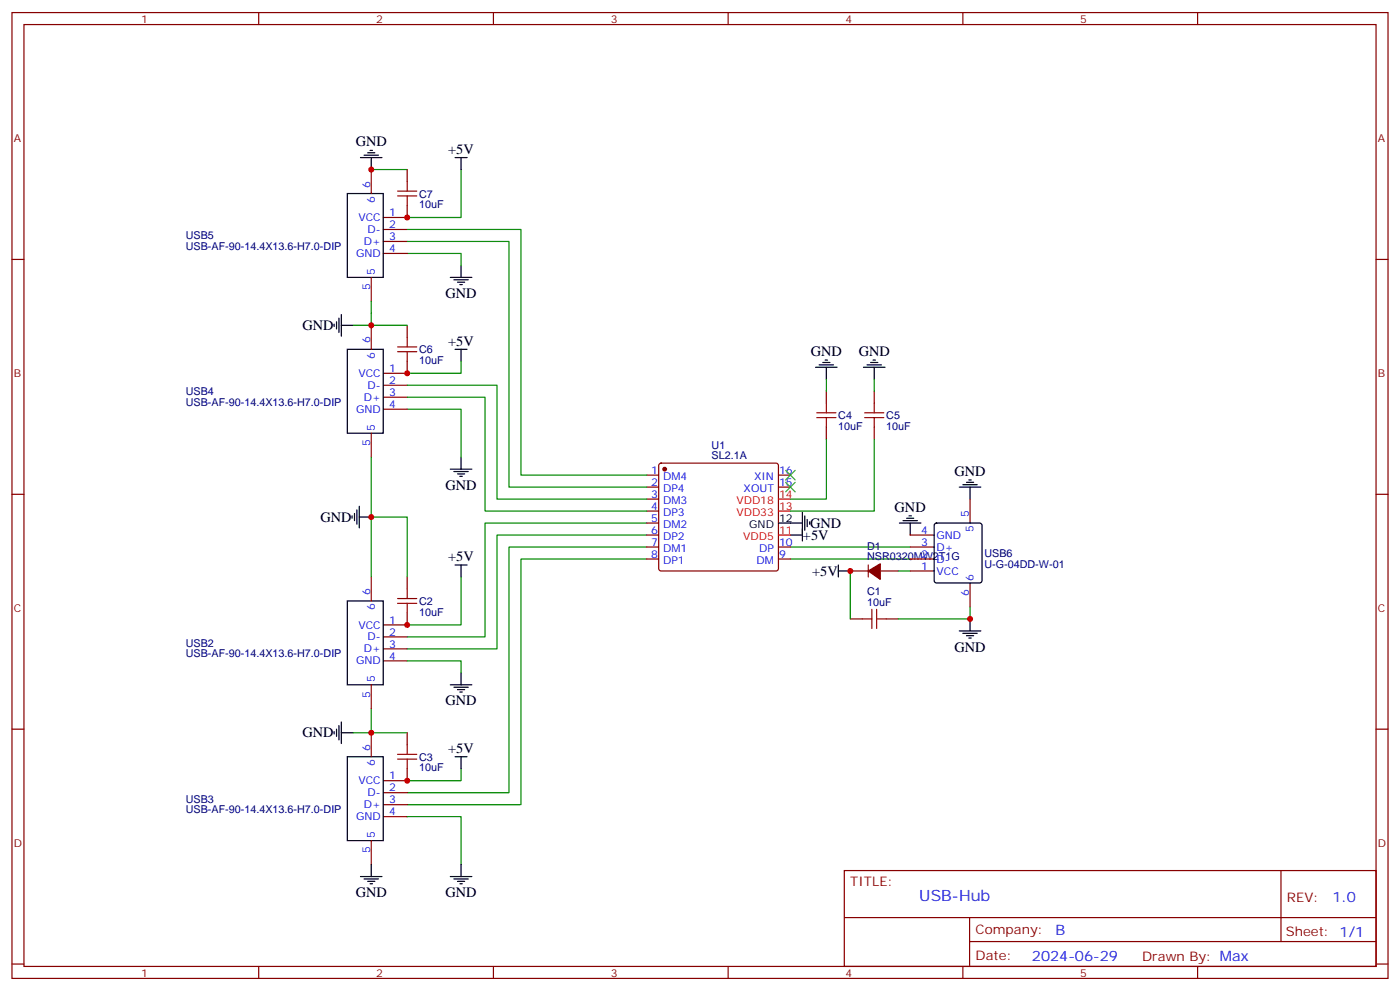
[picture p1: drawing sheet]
<svg xmlns="http://www.w3.org/2000/svg" width="412mm" height="292mm" viewBox="0 0 412 292" stroke-linecap="round" stroke-linejoin="round" font-family="sans-serif">
<g fill="none" stroke="#870000" stroke-width=".35">
<path d="M3.5 3.7h405.4v284.3h-405.4zM7.1 7.2h398.2v277.3h-398.2zM76.2 3.7v3.5M145.3 3.7v3.5M214.5 3.7v3.5M283.6 3.7v3.5M352.8 3.7v3.5M109.4 49.9v7.1M119.9 49.9v3.5M3.5 76.4h3.6M112.9 67.6h7M112.9 71.1h7"/>
<path d="M112.9 74.6h7M119.9 60.5v3.5h-7M405.3 76.4h3.6M109.4 81.7v7M109.4 95.8v7M119.9 95.8v3.5M112.9 113.4h7M112.9 116.9h7M119.9 106.4v3.5h-7M243.4 115.2v3.5M257.5 115.2v3.5M109.4 127.5v7.1"/>
<path d="M112.9 120.5h7M190.5 139.9h3.5M194.3 136.6l.4-.3h33.9l.5 .3 .2 .5v30.3l-.2 .5-.5 .2h-33.9l-.5-.2-.2-.5v-30.3zM229.3 139.9h3.5M243.4 125.8v3.5M257.5 125.8v3.5M3.5 145.5h3.6M190.5 143.4h3.5M190.5 146.9h3.5M190.5 150.5h3.5M190.5 154h3.5M190.5 157.5h3.5"/>
<path d="M229.3 143.4h3.5M268.1 157.5h7.1M285.8 146.9v7.1M405.3 145.5h3.6M109.4 169.9v7M119.9 169.9v3.5M190.5 161h3.5M190.5 164.6h3.5M229.3 161h3.5M229.3 164.6h3.5M250.5 168.1h5.3M255.8 166.3v3.6"/>
<path d="M259.3 168.1h5.3M268.1 168.1h7.1M268.1 161h7.1M268.1 164.6h7.1M285.8 171.6v7.1M112.9 187.5h7M112.9 191h7M112.9 194.6h7M119.9 180.4v3.6h-7M250.5 182.2h3.5M261.1 182.2h3.5M3.5 214.7h3.6"/>
<path d="M109.4 201.6v7.1M109.4 215.7v7.1M119.9 215.7v3.6M405.3 214.7h3.6M112.9 233.4h7M112.9 236.9h7M119.9 226.3v3.5h-7M109.4 247.5v7M112.9 240.4h7M248.7 256.3h156.6v28.2h-156.6zM377.3 256.3v20.9M248.7 270.1h156.5"/>
<path d="M285.6 277.2h119.6M285.6 270.1v14.2M3.5 283.8h3.6M76.2 284.5v3.5M145.3 284.5v3.5M214.5 284.5v3.5M283.6 284.5v3.5M352.8 284.5v3.5M405.3 283.8h3.6"/>
</g>
<g fill="none" stroke="#008700" stroke-width=".35">
<path d="M109.4 49.9h10.5M135.8 49.9v14.1h-15.9M119.9 74.6h15.9v3.5M119.9 71.1h30v72.3h40.6M119.9 67.6h33.6v72.3h37M104.1 95.8h5.3M109.4 88.7v7.1h10.5M119.9 116.9h23v33.6h47.6M119.9 113.4h26.5v33.5h44.1M135.8 106.4v3.5h-15.9M243.4 111.7v3.5M257.5 111.7v3.5"/>
<path d="M109.4 134.6v35.3M119.9 120.5h15.9v14.1M243.4 129.3v17.6h-10.6M257.5 129.3v21.2h-24.7M109.4 152.2h10.5v17.7M190.5 157.5h-44.1v33.5h-26.5M190.5 154h-47.6v33.5h-23M135.8 169.9v14.1h-15.9M190.5 161h-40.6v72.4h-30M190.5 164.6h-37v72.3h-33.6M232.8 164.6h35.3M232.8 161h35.3"/>
<path d="M250.5 168.1v14.1M264.6 168.1h3.5M285.8 178.7v3.5h-21.2M119.9 194.6h15.9v3.5M104.1 215.7h15.8M109.4 208.7v7M135.8 226.3v3.5h-15.9M119.9 240.4h15.9v14.1"/>
</g>
<g fill="none" stroke="#000" stroke-width=".35">
<path d="M102.3 57h10.6v24.7h-10.6zM106.2 46.4h6.3M107.2 45.7h4.3M108.3 45h2.1M109 44.3h.7M109.4 46.4v3.5M134.1 46.4h3.5M135.8 46.4v3.5M135.8 78.1v3.6M98.4 95.4v.7M99.1 94.7v2.1M99.8 93.7v4.2"/>
<path d="M100.5 92.6v6.4M100.5 95.8h3.6M132.6 81.7h6.4M133.7 82.4h4.2M134.8 83.1h2.1M135.5 83.8h.7M102.3 102.8h10.6v24.7h-10.6zM134.1 102.8h3.5M135.8 102.8v3.6M240.2 108.1h6.4M241.3 107.4h4.2M242.4 106.7h2.1"/>
<path d="M243.1 106h.7M243.4 108.1v3.6M254.4 108.1h6.3M255.4 107.4h4.2M256.5 106.7h2.1M257.2 106h.7M257.5 108.1v3.6M132.6 138.1h6.4M133.7 138.8h4.2M134.8 139.5h2.1M135.8 134.6v3.5M103.7 151.9v.7"/>
<path d="M104.4 151.2v2.1M105.1 150.1v4.2M105.8 152.2h3.6M105.8 149v6.4M135.5 140.2h.7M229.3 154h7.1M232.8 157.5h3.6M236.4 150.8v8.5M237.1 151.9v4.2M237.8 152.9v2.1M238.5 153.6v.7M264.9 154h6.4"/>
<path d="M266 153.3h4.2M267.1 152.6h2.1M267.8 151.9h.7M268.1 154v3.5M275.4 154.2l.5-.2h12.7l.5 .2 .2 .5v16.2l-.3 .5-.4 .2h-12.7l-.5-.2-.2-.5v-16.2zM282.6 143.4h6.3M283.6 142.7h4.3M284.7 142h2.1M285.4 141.3h.7M285.8 143.4v3.5M102.3 176.9h10.6v24.7h-10.6zM134.1 166.3h3.5"/>
<path d="M135.8 166.3v3.6M246.9 168.1h3.6M246.9 166.3v3.6M135.8 198.1v3.5M282.6 185.7h6.3M283.6 186.4h4.3M284.7 187.1h2.1M285.4 187.9h.7M285.8 182.2v3.5M98.4 215.4v.7M99.1 214.7v2.1M99.8 213.6v4.2"/>
<path d="M100.5 215.7h3.6M100.5 212.5v6.4M132.6 201.6h6.4M133.7 202.3h4.2M134.8 203h2.1M135.5 203.7h.7M102.3 222.8h10.6v24.7h-10.6zM134.1 222.8h3.5M135.8 222.8v3.5M106.2 258.1h6.3M107.2 258.8h4.3M108.3 259.5h2.1"/>
<path d="M109.4 254.5v3.6M132.6 258.1h6.4M133.7 258.8h4.2M134.8 259.5h2.1M135.8 254.5v3.6M109 260.2h.7M135.5 260.2h.7"/>
</g>
<g fill="#870000" stroke="#870000" stroke-width=".35">
<path d="M255.8 168.1l3.5-2.1v4.6z"/>
<circle cx="195.8" cy="138.1" r=".53"/>
</g>
<path d="M229.3 157.5h3.5M229.3 150.5h3.5M229.3 146.9h3.5" fill="none" stroke="#f00" stroke-width=".35"/>
<g fill="none" stroke="#a10000" stroke-width=".35">
<path d="M117.1 56.3h5.7M117.1 57.7h5.7M119.9 53.4v2.9M119.9 57.7v2.8M119.9 99.3v2.8M117.1 102.1h5.7M117.1 103.5h5.7M119.9 103.5v2.9M243.4 118.7v2.8M257.5 118.7v2.8M240.6 121.5h5.6M240.6 122.9h5.6"/>
<path d="M243.4 122.9v2.9M254.7 121.5h5.6M254.7 122.9h5.6M257.5 122.9v2.9M117.1 176.2h5.7M117.1 177.6h5.7M119.9 173.4v2.8M119.9 177.6v2.8M256.8 179.4v5.6M258.2 179.4v5.6M254 182.2h2.8M258.2 182.2h2.9"/>
<path d="M119.9 219.3v2.8M117.1 222.1h5.7M117.1 223.5h5.7M119.9 223.5v2.8"/>
</g>
<path d="M231.4 138.5l2.8 2.8M234.2 138.5l-2.8 2.8M231.4 142l2.8 2.8M234.2 142l-2.8 2.8" fill="none" stroke="#3c3" stroke-width=".35"/>
<g fill="#c00">
<circle cx="250.5" cy="168.1" r=".88"/>
<circle cx="119.9" cy="184" r=".88"/>
<circle cx="109.4" cy="215.7" r=".88"/>
<circle cx="119.9" cy="229.8" r=".88"/>
<circle cx="119.9" cy="109.9" r=".88"/>
<circle cx="119.9" cy="64" r=".88"/>
<circle cx="109.4" cy="49.9" r=".88"/>
<circle cx="109.4" cy="95.8" r=".88"/>
<circle cx="109.4" cy="152.2" r=".88"/>
<circle cx="285.8" cy="182.2" r=".88"/>
</g>
<text font-size="4.6" fill="#00f" x="270.8" y="265.3">USB-Hub</text>
<g font-size="4.2">
<text x="104.8" y="43.1">GND</text>
<text x="132" y="45.3">+5V</text>
<text x="131.2" y="87.7">GND</text>
<text x="89.1" y="97.2">GND</text>
<text x="132" y="101.8">+5V</text>
<text x="238.8" y="104.9">GND</text>
<text x="252.9" y="104.9">GND</text>
<text x="281.2" y="140.2">GND</text>
<text x="131.2" y="144.2">GND</text>
<text x="94.4" y="153.7">GND</text>
<text x="238.7" y="155.4">GND</text>
<text x="263.5" y="150.8">GND</text>
<text x="236.5" y="158.9">+5V</text>
<text x="132" y="165.3">+5V</text>
<text x="239.2" y="169.5">+5V</text>
<text x="281.2" y="191.8">GND</text>
<text x="131.2" y="207.7">GND</text>
<text x="89.1" y="217.1">GND</text>
<text x="132" y="221.7">+5V</text>
<text x="104.8" y="264.1">GND</text>
<text x="131.2" y="264.1">GND</text>
</g>
<g font-size="4.2" fill="#00f">
<text x="392.5" y="265.6">1.0</text>
<text x="310.9" y="275.1">B</text>
<text x="304" y="282.9">2024-06-29</text>
</g>
<g font-size="3.9" fill="#800">
<text x="250.5" y="260.9">TITLE:</text>
<text x="379.1" y="265.6">REV:</text>
<text x="287.4" y="275.1">Company:</text>
<text x="378.7" y="275.7">Sheet: 1/1</text>
<text x="287.4" y="282.8">Date:</text>
<text x="336.4" y="282.8">Drawn By: Max</text>
</g>
<g font-size="3.2" fill="#800">
<text x="41.6" y="6.7">1</text>
<text x="110.8" y="6.7">2</text>
<text x="179.9" y="6.7">3</text>
<text x="249.1" y="6.7">4</text>
<text x="318.2" y="6.7">5</text>
<text x="4.1" y="41.8">A</text>
<text x="405.9" y="41.8">A</text>
<text x="4.1" y="110.9">B</text>
<text x="405.9" y="110.9">B</text>
<text x="4.1" y="180.1">C</text>
<text x="405.9" y="180.1">C</text>
<text x="4.1" y="249.2">D</text>
<text x="405.9" y="249.2">D</text>
<text x="41.6" y="287.5">1</text>
<text x="110.8" y="287.5">2</text>
<text x="179.9" y="287.5">3</text>
<text x="249.1" y="287.5">4</text>
<text x="318.2" y="287.5">5</text>
</g>
<g font-size="3.2" fill="#00f">
<text x="109" y="55.2" transform="rotate(-90 109 55.2)">6</text>
<text x="110.4" y="59.7" transform="rotate(-90 110.4 59.7)">6</text>
<text x="105.6" y="65.1">VCC</text>
<text x="114.7" y="63.7">1</text>
<text x="108.3" y="68.6">D-</text>
<text x="114.7" y="67.2">2</text>
<text x="114.7" y="70.7">3</text>
<text x="104.9" y="75.7">GND</text>
<text x="107.1" y="72.1">D+</text>
<text x="114.7" y="74.3">4</text>
<text x="110.4" y="81" transform="rotate(-90 110.4 81)">5</text>
<text x="109" y="85.4" transform="rotate(-90 109 85.4)">5</text>
<text x="109" y="101.1" transform="rotate(-90 109 101.1)">6</text>
<text x="110.4" y="105.6" transform="rotate(-90 110.4 105.6)">6</text>
<text x="105.6" y="110.9">VCC</text>
<text x="114.7" y="109.5">1</text>
<text x="114.7" y="113.1">2</text>
<text x="107.1" y="118">D+</text>
<text x="108.3" y="114.5">D-</text>
<text x="114.7" y="116.6">3</text>
<text x="104.9" y="121.5">GND</text>
<text x="114.7" y="120.1">4</text>
<text x="109" y="131.3" transform="rotate(-90 109 131.3)">5</text>
<text x="110.4" y="126.8" transform="rotate(-90 110.4 126.8)">5</text>
<text x="191.8" y="139.5">1</text>
<text x="191.8" y="143.1">2</text>
<text x="195.3" y="141.3">DM4</text>
<text x="222.1" y="141.3">XIN</text>
<text x="229.5" y="143.1">15</text>
<text x="229.5" y="139.5">16</text>
<text x="191.8" y="146.6">3</text>
<text x="195.3" y="144.8">DP4</text>
<text x="195.3" y="148.3">DM3</text>
<text x="219.1" y="144.8">XOUT</text>
<text x="191.8" y="150.1">4</text>
<text x="191.8" y="153.6">5</text>
<text x="195.3" y="151.9">DP3</text>
<text x="195.3" y="155.4">DM2</text>
<text x="285.4" y="152.2" transform="rotate(-90 285.4 152.2)">5</text>
<text x="191.8" y="157.2">6</text>
<text x="191.8" y="160.7">7</text>
<text x="195.3" y="158.9">DP2</text>
<text x="229.5" y="160.7">10</text>
<text x="271.4" y="157.2">4</text>
<text x="271.4" y="160.7">3</text>
<text x="275.9" y="158.6">GND</text>
<text x="286.8" y="156.7" transform="rotate(-90 286.8 156.7)">5</text>
<text x="191.8" y="164.2">8</text>
<text x="195.3" y="162.5">DM1</text>
<text x="195.3" y="166">DP1</text>
<text x="222.9" y="166">DM</text>
<text x="223.6" y="162.5">DP</text>
<text x="229.5" y="164.2">9</text>
<text x="271.4" y="164.2">2</text>
<text x="271.4" y="167.7">1</text>
<text x="275.9" y="162.1">D+</text>
<text x="275.9" y="165.6">D-</text>
<text x="275.9" y="169.2">VCC</text>
<text x="286.8" y="170.9" transform="rotate(-90 286.8 170.9)">6</text>
<text x="109" y="175.2" transform="rotate(-90 109 175.2)">6</text>
<text x="110.4" y="179.6" transform="rotate(-90 110.4 179.6)">6</text>
<text x="285.4" y="175.4" transform="rotate(-90 285.4 175.4)">6</text>
<text x="105.6" y="185">VCC</text>
<text x="114.7" y="183.6">1</text>
<text x="108.3" y="188.6">D-</text>
<text x="114.7" y="187.1">2</text>
<text x="114.7" y="190.7">3</text>
<text x="104.9" y="195.6">GND</text>
<text x="107.1" y="192.1">D+</text>
<text x="114.7" y="194.2">4</text>
<text x="110.4" y="200.9" transform="rotate(-90 110.4 200.9)">5</text>
<text x="109" y="205.4" transform="rotate(-90 109 205.4)">5</text>
<text x="109" y="221" transform="rotate(-90 109 221)">6</text>
<text x="110.4" y="225.5" transform="rotate(-90 110.4 225.5)">6</text>
<text x="105.6" y="230.9">VCC</text>
<text x="114.7" y="229.5">1</text>
<text x="114.7" y="233">2</text>
<text x="107.1" y="237.9">D+</text>
<text x="108.3" y="234.4">D-</text>
<text x="114.7" y="236.5">3</text>
<text x="104.9" y="241.5">GND</text>
<text x="114.7" y="240.1">4</text>
<text x="109" y="251.3" transform="rotate(-90 109 251.3)">5</text>
<text x="110.4" y="246.8" transform="rotate(-90 110.4 246.8)">5</text>
</g>
<g font-size="3.2" fill="#000080">
<text x="123.5" y="58.1">C7</text>
<text x="123.5" y="61.3">10uF</text>
<text x="54.7" y="70.5">USB5</text>
<text x="54.7" y="73.6">USB-AF-90-14.4X13.6-H7.0-DIP</text>
<text x="123.5" y="107.1">10uF</text>
<text x="123.5" y="104">C6</text>
<text x="54.7" y="119.5">USB-AF-90-14.4X13.6-H7.0-DIP</text>
<text x="54.7" y="116.4">USB4</text>
<text x="246.9" y="123.4">C4</text>
<text x="261.1" y="123.4">C5</text>
<text x="246.9" y="126.5">10uF</text>
<text x="261.1" y="126.5">10uF</text>
<text x="209.6" y="135.2">SL2.1A</text>
<text x="209.6" y="132.1">U1</text>
<text x="255.4" y="161.8">D1</text>
<text x="255.4" y="164.9">NSR0320MW2T1G</text>
<text x="290" y="167.1">U-G-04DD-W-01</text>
<text x="290" y="164">USB6</text>
<text x="123.5" y="178.1">C2</text>
<text x="255.4" y="178.3">10uF</text>
<text x="255.4" y="175.2">C1</text>
<text x="123.5" y="181.2">10uF</text>
<text x="54.7" y="190.4">USB2</text>
<text x="54.7" y="193.6">USB-AF-90-14.4X13.6-H7.0-DIP</text>
<text x="123.5" y="227.1">10uF</text>
<text x="123.5" y="224">C3</text>
<text x="54.7" y="239.4">USB-AF-90-14.4X13.6-H7.0-DIP</text>
<text x="54.7" y="236.3">USB3</text>
</g>
<g font-size="3.2" fill="#f00">
<text x="216.9" y="148.3">VDD18</text>
<text x="229.5" y="146.6">14</text>
<text x="216.9" y="151.9">VDD33</text>
<text x="229.5" y="150.1">13</text>
<text x="218.9" y="158.9">VDD5</text>
<text x="229.5" y="157.2">11</text>
</g>
<g font-size="3.2">
<text x="220.7" y="155.4">GND</text>
<text x="229.5" y="153.6">12</text>
</g>
</svg>
